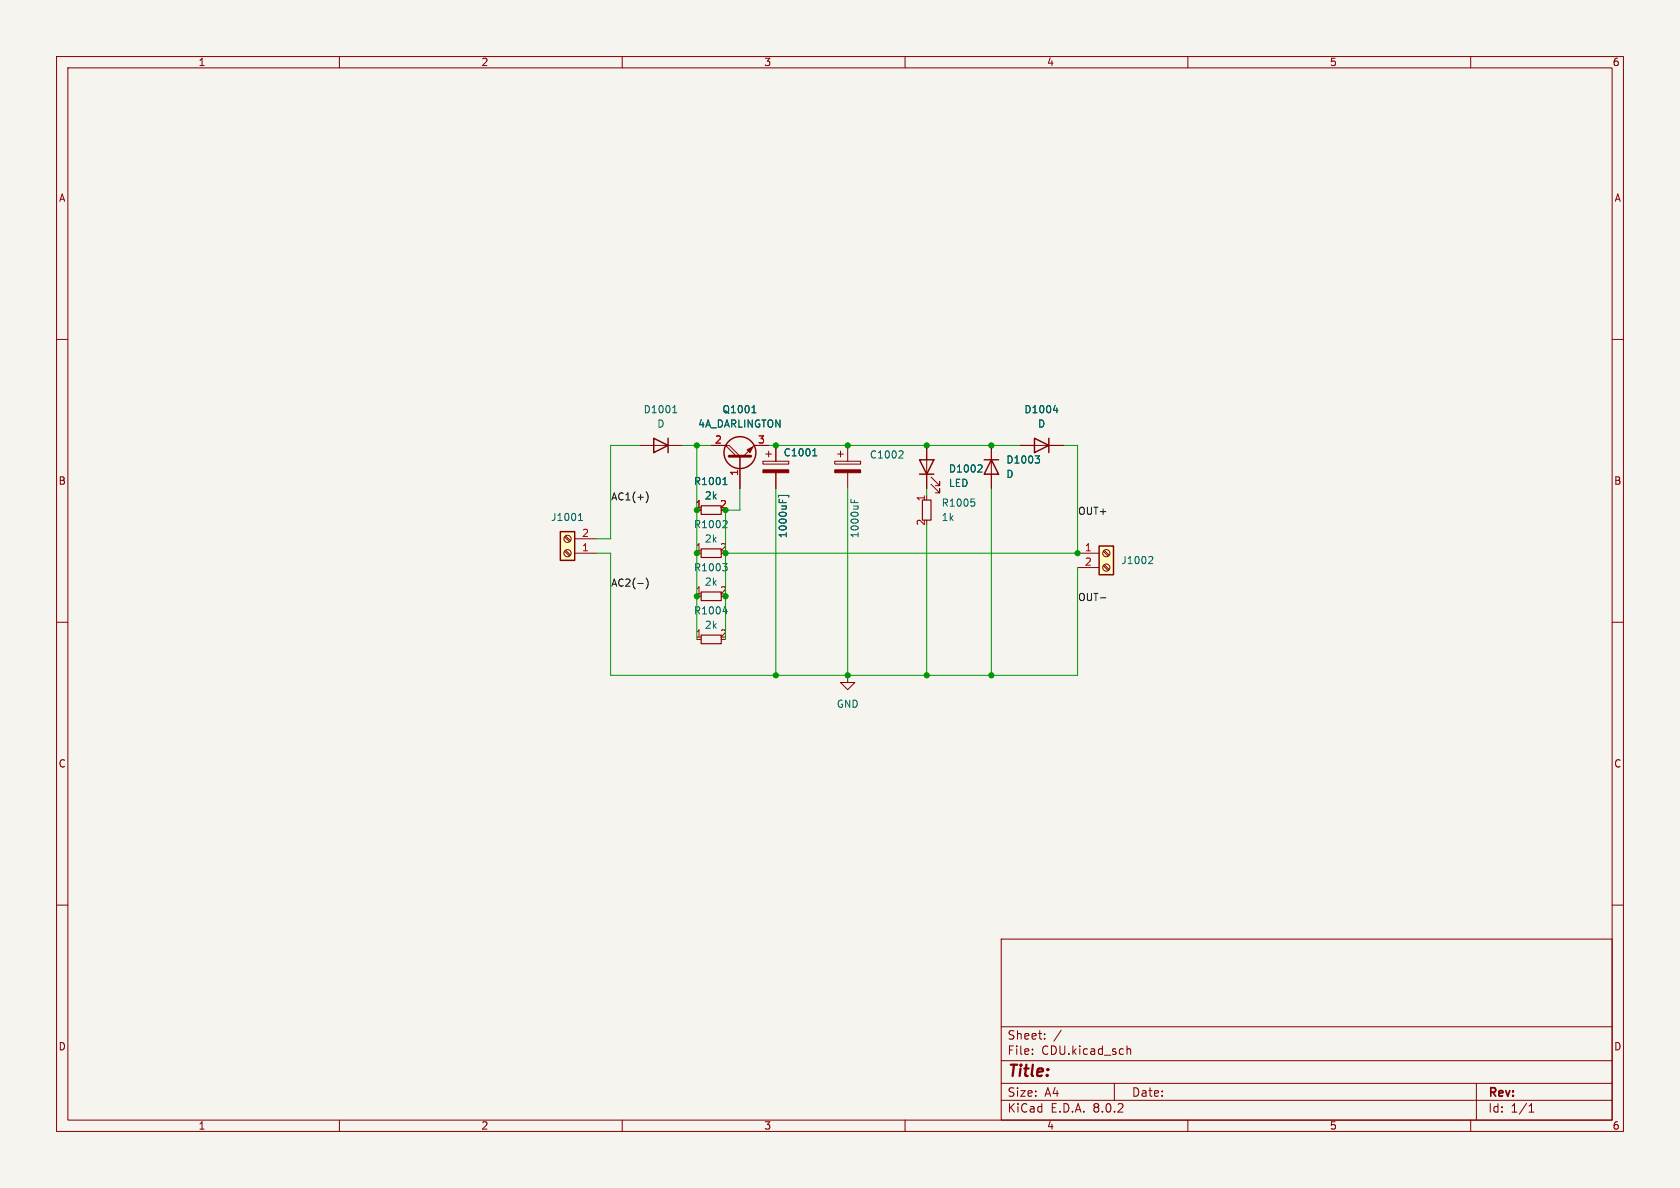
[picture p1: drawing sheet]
<svg xmlns="http://www.w3.org/2000/svg" width="297mm" height="210mm" viewBox="0 0 297 210" stroke-linecap="round" stroke-linejoin="round" font-family="sans-serif">
<path d="M0 0h297v210h-297z" fill="#f5f4ef" stroke="#f5f4ef" stroke-width=".18"/>
<g fill="none" stroke="#840000" stroke-width=".18">
<path d="M10 10h277v190h-277zM12 12h273v186h-273zM60 10v2M110 10v2M160 10v2M210 10v2M260 10v2M10 60h2M285 60h2M10 110h2M285 110h2M10 160h2"/>
<path d="M285 160h2M177 166h108v32h-108zM60 198v2M110 198v2M160 198v2M177 194.5h108M177 191.5h108M177 187.5h108M177 181.5h108M182.5 186.3v.1M182.5 185.5v.1M184.7 183.6v.1"/>
<path d="M184.7 182.8v.1M187.6 182.1l-1.3 2M197 191.5v3M199.2 184.9v1.5M199.2 185.5l.3-.1 .3 .1 .1 .9M210 198v2M260 198v2M261 191.5v6.5M270.3 196.6h.9M270.3 195.5l.4-.4v1.5"/>
</g>
<path d="M99.1 94h2.5v5.1h-2.5z" fill="#ffffc2"/>
<g fill="none" stroke="#840000" stroke-width=".25">
<path d="M99.1 94h2.5v5.1h-2.5zM162.6 81.3h2.5l-1.3 2.5zM162.6 83.8h2.5"/>
<circle cx="130.8" cy="80" r="2.82"/>
</g>
<g fill="none" stroke="#840000" stroke-width=".18">
<path d="M125.7 78.7h2.6M128.3 78.7h.6l1.9 1.9v5.8M128.3 78.7l1.9 1.9M135.9 78.7h-2.6l-1.9 1.9M163.8 78.7v7.7M99.8 94.9l.9 .9M99.8 97.5l.9 .8M100 94.7l.9 .9M100 97.3l.9 .8M101.6 97.8h3.8M101.6 95.3h3.8M164.6 85.6l1.5 1.5v-.7v.7h-.7"/>
<path d="M164.6 84.3l1.5 1.6v-.8v.8h-.7"/>
<circle cx="100.3" cy="95.2" r=".63"/>
<circle cx="100.3" cy="97.8" r=".63"/>
</g>
<path d="M132.9 73h.8M133.2 71.9l.1-.2v1.3M102.3 92h.7M102.4 91.1l.2-.4v1.3M127.8 85.7h.7M127.9 84.7l.3-.3v1.3M128.3 92l.2 .3v.3l-.7 .7h.7M173.4 82.2l.2 .2v.3l-.8 .7h.8" fill="none" stroke="#006464" stroke-width=".18"/>
<path d="M124 89.4h3.5v1.5h-3.5zM124 97h3.5v1.6h-3.5z" fill="none" stroke="#840000" stroke-width=".2"/>
<path d="M128.9 80.6h3.8" fill="none" stroke="#840000" stroke-width=".51"/>
<path d="M132.1 79.5l1-.5-.5 1z" fill="#840000" stroke="#840000" stroke-width=".18"/>
<path d="M194.3 96.5h2.5v5.1h-2.5z" fill="#ffffc2"/>
<path d="M115.6 77.5l2.5 1.2-2.5 1.3zM118.1 77.5v2.5M182.9 77.5l2.5 1.2-2.5 1.3zM185.4 77.5v2.5M174 81.3h2.5M175.3 81.3l1.2 2.5h-2.5zM194.3 96.5h2.5v5.1h-2.5z" fill="none" stroke="#840000" stroke-width=".25"/>
<g fill="none" stroke="#840000" stroke-width=".18">
<path d="M113 78.7h7.6M125.7 78.7h2.6M133.3 78.7h2.6M135.9 79.8v1M137.2 78.7v2.8M148.6 79.8v1M149.9 78.7v2.8M163.8 78.7v2.6M175.3 78.7v7.7M180.3 78.7h7.7M130.8 80.6v5.8M134.9 81.5h4.5v.5h-4.5z"/>
<path d="M135.4 80.3h1M137.2 83.6v2.8M147.6 81.5h4.5v.5h-4.5zM148.1 80.3h1M149.9 83.6v2.8M163.8 83.8v2.6M190.5 97.8h3.8M195 100l.9 .8M195 97.5l.9 .8M195.2 99.8l.9 .9M195.2 97.3l.9 .8M149.9 119.4v1.3h1.2l-1.2 1.2-1.3-1.2h1.3"/>
<path d="M190.5 100.3h3.8"/>
<circle cx="195.6" cy="97.8" r=".63"/>
<circle cx="195.6" cy="100.3" r=".63"/>
</g>
<g fill="none" stroke="#006464" stroke-width=".18">
<path d="M118.9 73h.8M119 72l.3-.3v1.3M132.9 73h.8M133.2 71.9l.1-.2v1.3M143.8 79.6l.2-.3v1.3M159.4 79.7l.2 .2v.3l-.7 .8h.7M186.2 72.5h.8M186.8 72.1v.9M127.8 99.6h.7l-.4 .5M127.8 85.7h.7M127.9 84.7l.3-.3v1.3M137.6 87.9v-.3h1.8v.3"/>
<path d="M143.7 80.6h.7M150.4 88.2v.6M151 88.4v.4M171.7 88.2h.6M172.1 88.7l.2 .2v.3l-.2 .3M173.4 82.2l.2 .2v.3l-.8 .7h.8M183 80.6h.8l-.4 .5M183.5 81.1l.3 .2v.3l-.3 .3M203.3 98.4h.4l.1 .3-.8 .9h.8M127.8 108.1h.8M128.3 100.1l.2 .3v.3l-.2 .2M128.4 107.7v.8"/>
</g>
<path d="M163.1 88.4h1.5v3.5h-1.5zM124 112.3h3.5v1.5h-3.5zM124 104.6h3.5v1.6h-3.5z" fill="none" stroke="#840000" stroke-width=".2"/>
<g fill="#840000" stroke="#840000" stroke-width=".18">
<path d="M134.9 83.1h4.5v.5h-4.5z"/>
<path d="M147.6 83.1h4.5v.5h-4.5z"/>
</g>
<path d="M114.2 86.9a1.46 1.46 0 0 1 0 2M112.8 103.1h.9M114.2 102.2a1.46 1.46 0 0 1 0 1.9M194.5 105.7h1" fill="none" stroke="#0f0f0f" stroke-width=".18"/>
<path d="M113 78.7h-5.1v16.6h-2.5M120.6 78.7h5.1M123.2 78.7v34.3M135.9 78.7h44.4M188 78.7h2.5v19.1h-62.2M105.4 97.8h2.5v21.6h82.6v-19.1M130.8 86.4v3.8h-2.5v22.8M137.2 86.4v33M149.9 86.4v33M163.8 86.4v1.2M163.8 92.7v26.7M175.3 86.4v33" fill="none" stroke="#009600" stroke-width=".18"/>
<g fill="#009600" stroke="#009600" stroke-width=".18">
<circle cx="128.3" cy="97.8" r=".46"/>
<circle cx="128.3" cy="90.2" r=".46"/>
<circle cx="123.2" cy="90.2" r=".46"/>
<circle cx="128.3" cy="105.4" r=".46"/>
<circle cx="123.2" cy="105.4" r=".46"/>
<circle cx="123.2" cy="97.8" r=".46"/>
<circle cx="137.2" cy="78.7" r=".46"/>
<circle cx="137.2" cy="119.4" r=".46"/>
<circle cx="123.2" cy="78.7" r=".46"/>
<circle cx="149.9" cy="119.4" r=".46"/>
<circle cx="163.8" cy="119.4" r=".46"/>
<circle cx="175.3" cy="78.7" r=".46"/>
<circle cx="149.9" cy="78.7" r=".46"/>
<circle cx="163.8" cy="78.7" r=".46"/>
<circle cx="175.3" cy="119.4" r=".46"/>
<circle cx="190.5" cy="97.8" r=".46"/>
</g>
<text font-size="2.8" fill="#840000" x="178" y="190.9">Title:</text>
<g font-size="2.1" fill="#840000">
<text x="178" y="184">Sheet:</text>
<text x="178" y="186.7">File:</text>
<text x="184.1" y="186.7">CDU.kicad_sch</text>
<text x="178" y="196.9">KiCad</text>
<text x="178" y="194.1">Size:</text>
<text x="184.7" y="194.1">A4</text>
<text x="185.7" y="196.9">E.D.A.</text>
<text x="193.3" y="196.9">8.0.2</text>
<text x="200" y="194.1">Date:</text>
<text x="263" y="194.3">Rev:</text>
<text x="263" y="196.9">Id:</text>
<text x="267.1" y="196.9">1/1</text>
</g>
<g font-size="1.8" fill="#840000">
<text x="35" y="11.9">1</text>
<text x="85" y="11.9">2</text>
<text x="135" y="11.9">3</text>
<text x="185" y="11.9">4</text>
<text x="235" y="11.9">5</text>
<text x="285" y="11.9">6</text>
<text x="10.3" y="35.9">A</text>
<text x="285.3" y="35.9">A</text>
<text x="10.3" y="85.9">B</text>
<text x="285.3" y="85.9">B</text>
<text x="10.3" y="135.9">C</text>
<text x="285.3" y="135.9">C</text>
<text x="10.3" y="185.9">D</text>
<text x="285.3" y="185.9">D</text>
<text x="35" y="199.9">1</text>
<text x="85" y="199.9">2</text>
<text x="135" y="199.9">3</text>
<text x="185" y="199.9">4</text>
<text x="235" y="199.9">5</text>
<text x="285" y="199.9">6</text>
</g>
<g font-size="1.8" fill="#006464">
<text x="113.7" y="73.3">D1001</text>
<text x="116.1" y="75.8">D</text>
<text x="123.3" y="75.8">4A_DARLINGTON</text>
<text x="127.6" y="73.3">Q1001</text>
<text x="181" y="73.3">D1004</text>
<text x="183.4" y="75.8">D</text>
<text x="138.4" y="80.9">C1001</text>
<text x="153.7" y="81.3">C1002</text>
<text x="167.6" y="83.7">D1002</text>
<text x="177.8" y="82.1">D1003</text>
<text x="122.6" y="86">R1001</text>
<text x="124.5" y="88.5">2k</text>
<text x="166.4" y="89.8">R1005</text>
<text x="167.6" y="86.3">LED</text>
<text x="177.8" y="84.7">D</text>
<text x="97.3" y="92.3">J1001</text>
<text x="122.6" y="93.6">R1002</text>
<text x="139.3" y="95.2" transform="rotate(-90 139.3 95.2)">1000uF]</text>
<text x="152" y="95.2" transform="rotate(-90 152 95.2)">1000uF</text>
<text x="166.4" y="92.3">1k</text>
<text x="122.6" y="101.2">R1003</text>
<text x="124.5" y="96.1">2k</text>
<text x="198.1" y="99.9">J1002</text>
<text x="124.5" y="103.7">2k</text>
<text x="122.6" y="108.8">R1004</text>
<text x="124.5" y="111.4">2k</text>
<text x="147.8" y="125.3">GND</text>
</g>
<g font-size="1.8" fill="#a90000">
<text x="126.3" y="78.5">2</text>
<text x="133.9" y="78.5">3</text>
<text x="122.9" y="89.9">1</text>
<text x="127.2" y="89.9">2</text>
<text x="130.6" y="84.2" transform="rotate(-90 130.6 84.2)">1</text>
<text x="163.6" y="88.7" transform="rotate(-90 163.6 88.7)">1</text>
<text x="102.8" y="95">2</text>
<text x="163.6" y="93" transform="rotate(-90 163.6 93)">2</text>
<text x="102.8" y="97.5">1</text>
<text x="122.9" y="97.5">1</text>
<text x="127.2" y="97.5">2</text>
<text x="191.7" y="97.5">1</text>
<text x="191.7" y="100.1">2</text>
<text x="122.9" y="105.2">1</text>
<text x="127.2" y="105.2">2</text>
<text x="122.9" y="112.8">1</text>
<text x="127.2" y="112.8">2</text>
</g>
<g font-size="1.8" fill="#0f0f0f">
<text x="107.9" y="88.6">AC1(+)</text>
<text x="190.5" y="91.1">OUT+</text>
<text x="107.9" y="103.8">AC2(-)</text>
<text x="190.5" y="106.3">OUT-</text>
</g>
</svg>
